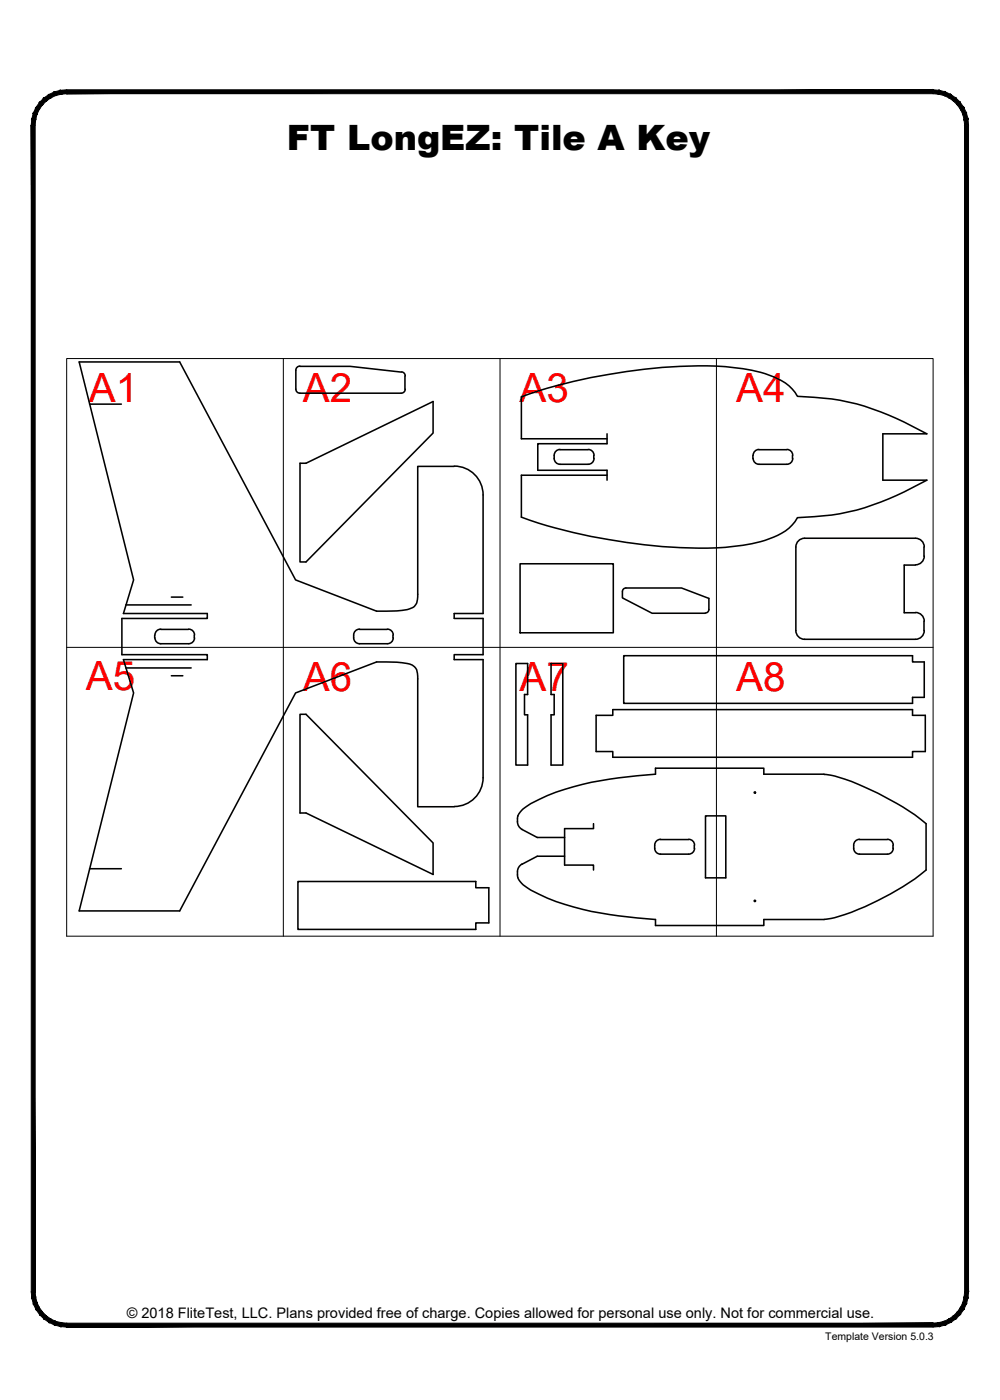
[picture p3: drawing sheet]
<svg xmlns="http://www.w3.org/2000/svg" width="190mm" height="267mm" viewBox="0 0 190 267" stroke-linecap="round" stroke-linejoin="round" font-family="sans-serif">
<!-- layer: 22 TILED -->
<g fill="#000" stroke="#000" stroke-width=".19">
<path d="M11.5 17.2l1.2-.1v.8zM11.5 17.2l.2 .7h1zM10.4 17.5l1.1-.3 .2 .7zM10.4 17.5l.2 .7 1.1-.3zM9.3 18l1.1-.5 .2 .7zM9.3 18l.4 .6 .9-.4zM8.3 18.7l1-.7 .4 .6zM8.3 18.7l.5 .5 .9-.6zM8.3 18.7l.5 .5-1.3 .3zM7.5 19.5l.6 .5 .7-.8zM7.5 19.5l.6 .5-1.3 .5zM6.8 20.5l.7 .3 .6-.8zM6.8 20.5l.7 .3-1.1 .7zM6.4 21.5l.6 .3 .5-1zM6.4 21.5l.6 .3-.9 .9zM6.1 22.7l.7 .1 .2-1zM6.1 22.7l.7 .1-.8 1.1zM6.8 22.8l-.8 1.1h.7z"/>
<path d="M12.7 17.9h165.1v-.8zM12.7 17.1h165.1l-165.1 .8z"/>
<path d="M6 23.9l.7 222.2v-222.2zM6 23.9l.7 222.2h-.7z"/>
<path d="M184.4 22.7l.1 1.2h-.7zM183.7 22.8l.1 1.1 .6-1.2zM184.1 21.5l.3 1.2-.7 .1zM183.4 21.8l.3 1 .4-1.3zM183.6 20.5l.5 1-.7 .3zM183 20.8l.4 1 .2-1.3zM182.9 19.5l.7 1-.6 .3zM182.4 20l.6 .8-.1-1.3zM182.1 18.7l.8 .8-.5 .5zM182.1 18.7l-.5 .5 .8 .8zM181.1 18l1 .7-.5 .5zM181.1 18l-.3 .6 .8 .6zM180.1 17.5l1 .5-.3 .6zM180.1 17.5l-.3 .7 1 .4zM178.9 17.2l1.2 .3-.3 .7zM178.9 17.2l-.1 .7 1 .3zM177.8 17.1l1.1 .1-.1 .7zM177.8 17.1v.8h1z"/>
<path d="M6 246.1h.7l-.6 1.2zM6.7 246.1l-.6 1.2 .7-.2zM6.1 247.3l.7-.2-.4 1.3zM6.8 247.1l-.4 1.3 .6-.3zM6.4 248.4l.6-.3-.2 1.3zM7 248.1l-.2 1.3 .7-.3zM6.8 249.4l.7-.3v1.3zM7.5 249.1v1.3l.6-.5zM7.5 250.4l.6-.5 .2 1.3zM8.1 249.9l.2 1.3 .5-.5zM8.8 250.7l.5 1.2-1-.7zM8.8 250.7l.5 1.2 .4-.6zM9.7 251.3l.7 1.1-1.1-.5zM9.7 251.3l.7 1.1 .2-.7zM10.6 251.7l.9 1-1.1-.3zM10.6 251.7l.9 1 .2-.7zM11.7 252l1 .8-1.2-.1zM11.7 252l1 .8v-.7z"/>
<path d="M12.7 252.1v.7l165.1-.7zM12.7 252.8l165.1-.7v.7z"/>
<path d="M177.8 252.1l1.1 .6-1.1 .1zM177.8 252.1l1.1 .6-.1-.7zM178.8 252l1.3 .4-1.2 .3zM178.8 252l1.3 .4-.3-.7zM179.8 251.7l1.3 .2-1 .5zM179.8 251.7l1.3 .2-.3-.6zM180.8 251.3l1.3-.1-1 .7zM180.8 251.3l1.3-.1-.5-.5zM181.6 250.7l1.3-.3-.8 .8zM181.6 250.7l1.3-.3-.5-.5zM182.4 249.9l1.2-.5-.7 1zM183 249.1l-.6 .8 1.2-.5zM183 249.1l1.1-.7-.5 1zM183.4 248.1l-.4 1 1.1-.7zM183.4 248.1l1-.8-.3 1.1zM183.7 247.1l-.3 1 1-.8zM184.5 246.1l-.1 1.2-.7-.2zM183.8 246.1l-.1 1 .8-1z"/>
<path d="M183.8 23.9v222.2h.7zM183.8 23.9h.7v222.2z"/>
</g>
<path d="M12.7 68.3h165.1v110h-165.1zM54 68.3v110M95.3 68.3v110M136.5 68.3v110M12.7 123.3h165.1" fill="none" stroke="#000" stroke-width=".19"/>
<!-- layer: 01 CUT -->
<g fill="none" stroke="#000" stroke-width=".3">
<path d="M17.1 77h6M57.1 69.8h9.6l9.8 1.1M57.1 74.9h19.3M57.1 69.7a.77 .77 0 0 0-.7 .8v3.7a.77 .77 0 0 0 .7 .7M76.5 70.8a.77 .77 0 0 1 .7 .8M77.1 71.6v2.6M77.2 74.1a.77 .77 0 0 1-.8 .8M57.2 88.2h1.1l24.2-11.7v6l-24.2 24.6h-1.1zM86.5 88.8h-6.9v24.4a2.36 2.36 0 0 1-2 2.9 26.3 26.3 0 0 1-5.9 .3l-15.4-5.9-22.1-41.6h-19.1l10.4 41.6-2 6.4h16v.9h-16.3v6.9h16.3v1h-16l2 6.3-10.4 41.5h19.1l22.1-41.5 15.4-5.9a24.5 24.5 0 0 1 6.3 .4 2.19 2.19 0 0 1 1.6 2.6v24.6h6.9M86.5 88.8a5.5 5.5 0 0 1 5.5 5.5v22.6h-5.5v.9M105.6 86.8a1.26 1.26 0 0 0 1.1 1.6h5.3M106.7 85.7h5.3"/>
<path d="M106.7 85.6a1.12 1.12 0 0 0-1.1 1.1M112 85.6a1.12 1.12 0 0 1 1.2 1.1M113.1 86.8v.6M113.2 87.3a1.12 1.12 0 0 1-1.2 1.1M115.6 82.6v1.9h-13.2v5.1h13.2v1.9M115.6 83.6h-16.3v-8a106 106 0 0 1 38.9-5.8 26.6 26.6 0 0 1 9.9 2.3 7.8 7.8 0 0 1 3.8 3.4 44.7 44.7 0 0 1 21.8 5.7l2.9 1.4h-8.4v8.9h8.4a52.7 52.7 0 0 1-18.2 6.6l-6.5 .5a8.9 8.9 0 0 1-5.3 4 45.7 45.7 0 0 1-17 1.7 106.2 106.2 0 0 1-30.3-5.8v-8h16.3M143.4 86.8v.6M143.5 87.3a1.12 1.12 0 0 0 1.1 1.1h5.3M144.6 85.7h5.3M144.6 85.6a1.12 1.12 0 0 0-1.1 1.1M149.9 85.6a1.12 1.12 0 0 1 1.1 1.1M151 86.8v.6"/>
<path d="M151 87.3a1.12 1.12 0 0 1-1.1 1.1M24 115.2h12.4M30.6 119.9h5.3M30.6 119.9a1.12 1.12 0 0 0-1.1 1.1M32.6 113.7h2.2M35.9 119.9a1.12 1.12 0 0 1 1.2 1.1M68.5 119.9h5.3M68.5 119.9a1.12 1.12 0 0 0-1.1 1.1M73.8 119.9a1.12 1.12 0 0 1 1.1 1.1M86.5 117.8h5.5v6.9h-5.5v1h5.5v22.5a5.5 5.5 0 0 1-5.5 5.4M99.1 107.4h17.7v13.1h-17.7zM118.6 112.7v1.2l5.6 2.9h10.1"/>
<path d="M119.2 112h10.6l5.2 2v2.1a.67 .67 0 0 1-.6 .7M119.2 112a.67 .67 0 0 0-.6 .7M174.4 107.6h-2.2v9.1h2.2M174.4 116.7a1.66 1.66 0 0 1 1.7 1.6M176 104.2v1.8M176 118.4v1.7M176.1 104.2a1.66 1.66 0 0 0-1.7-1.7h-21.1a1.66 1.66 0 0 0-1.7 1.7v15.9M176.1 105.9a1.66 1.66 0 0 1-1.7 1.7M24 127.2h12.4M29.5 121v.5M29.5 121.5a1.12 1.12 0 0 0 1.1 1.1h5.3M32.6 128.7h2.2"/>
<path d="M37 121v.5M37.1 121.5a1.12 1.12 0 0 1-1.2 1.1M57.2 136.1h1.1l24.2 24.5v6l-24.2-11.7h-1.1zM67.4 121.5a1.12 1.12 0 0 0 1.1 1.1h5.3M67.4 121v.5M74.9 121v.5M74.9 121.5a1.12 1.12 0 0 1-1.1 1.1M98.3 126.4h2.2v5.9h-.6v3.9h.6v9.5h-2.2zM105 126.4h2.2v19.3h-2.2v-9.5h.6v-3.9h-.6zM113.6 136.3h3.1v-1.1h57.1v1.1h2.5v6.9h-2.5v1.1h-57.1v-1.1h-3.1zM118.8 124.9h55v1.2h2.3v6.7h-2.3v1.2h-55zM151.6 120.1a1.66 1.66 0 0 0 1.7 1.7h21.1a1.66 1.66 0 0 0 1.7-1.7"/>
<path d="M98.6 156a1.86 1.86 0 0 0 .9 2M98.6 155.5l.5-.8a7.6 7.6 0 0 1 3.6-2.4 54.2 54.2 0 0 1 18.7-4.5l3.5-.3v-1.2h20.6v1.2h11.5a15 15 0 0 1 5.2 1.4 53.8 53.8 0 0 1 14.2 8v8.8a51.7 51.7 0 0 1-18.1 9.3l-1.3 .2h-11.5v1.1h-20.6v-1.1a72.1 72.1 0 0 1-19-3.5 27.8 27.8 0 0 1-6.2-3.1l-.9-1-.2-.9M98.7 155.4l-.1 .5M99.4 158l2.9 1.5h5.3M113.1 156.9v1h-5.5v6.9h5.5v.9M125.8 159.9h5.4M125.8 159.9a1.28 1.28 0 0 0-1.1 1.7M131.2 159.9a1.12 1.12 0 0 1 1.1 1.1M134.4 155.4h3.9v11.8h-3.9zM163.7 159.9h5.3M163.7 159.9a1.28 1.28 0 0 0-1.1 1.7M169 159.9a1.12 1.12 0 0 1 1.2 1.1"/>
<path d="M17.1 165.5h6M56.8 167.9h33.8v1.2h2.5v6.7h-2.5v1.3h-33.8zM99.5 164.6a1.89 1.89 0 0 0-.9 2.1M107.6 163.1h-5.3l-2.9 1.5M124.7 161.6a1.12 1.12 0 0 0 1.1 1.1h5.4M132.3 161v.6M132.3 161.6a1.12 1.12 0 0 1-1.1 1.1M162.6 161.6a1.12 1.12 0 0 0 1.1 1.1h5.3M170.1 161v.6M170.2 161.6a1.12 1.12 0 0 1-1.2 1.1"/>
<circle cx="143.8" cy="151" r=".12"/>
<circle cx="143.8" cy="171.6" r=".12"/>
</g>
<g font-size="7.7" fill="#f00">
<text x="16.9" y="76.5">A1</text>
<text x="57.7" y="76.5">A2</text>
<text x="99" y="76.5">A3</text>
<text x="140.3" y="76.5">A4</text>
<text x="16.4" y="131.5">A5</text>
<text x="57.7" y="131.6">A6</text>
<text x="99" y="131.6">A7</text>
<text x="140.3" y="131.6">A8</text>
</g>
<text font-size="6.7" x="54.7" y="28.6">FT LongEZ: Tile A Key</text>
<text font-size="2.8" x="24.2" y="251.1">© 2018 FliteTest, LLC. Plans provided free of charge. Copies allowed for personal use only. Not for commercial use.</text>
<text font-size="2" x="157.2" y="255.3">Template Version 5.0.3</text>
</svg>
